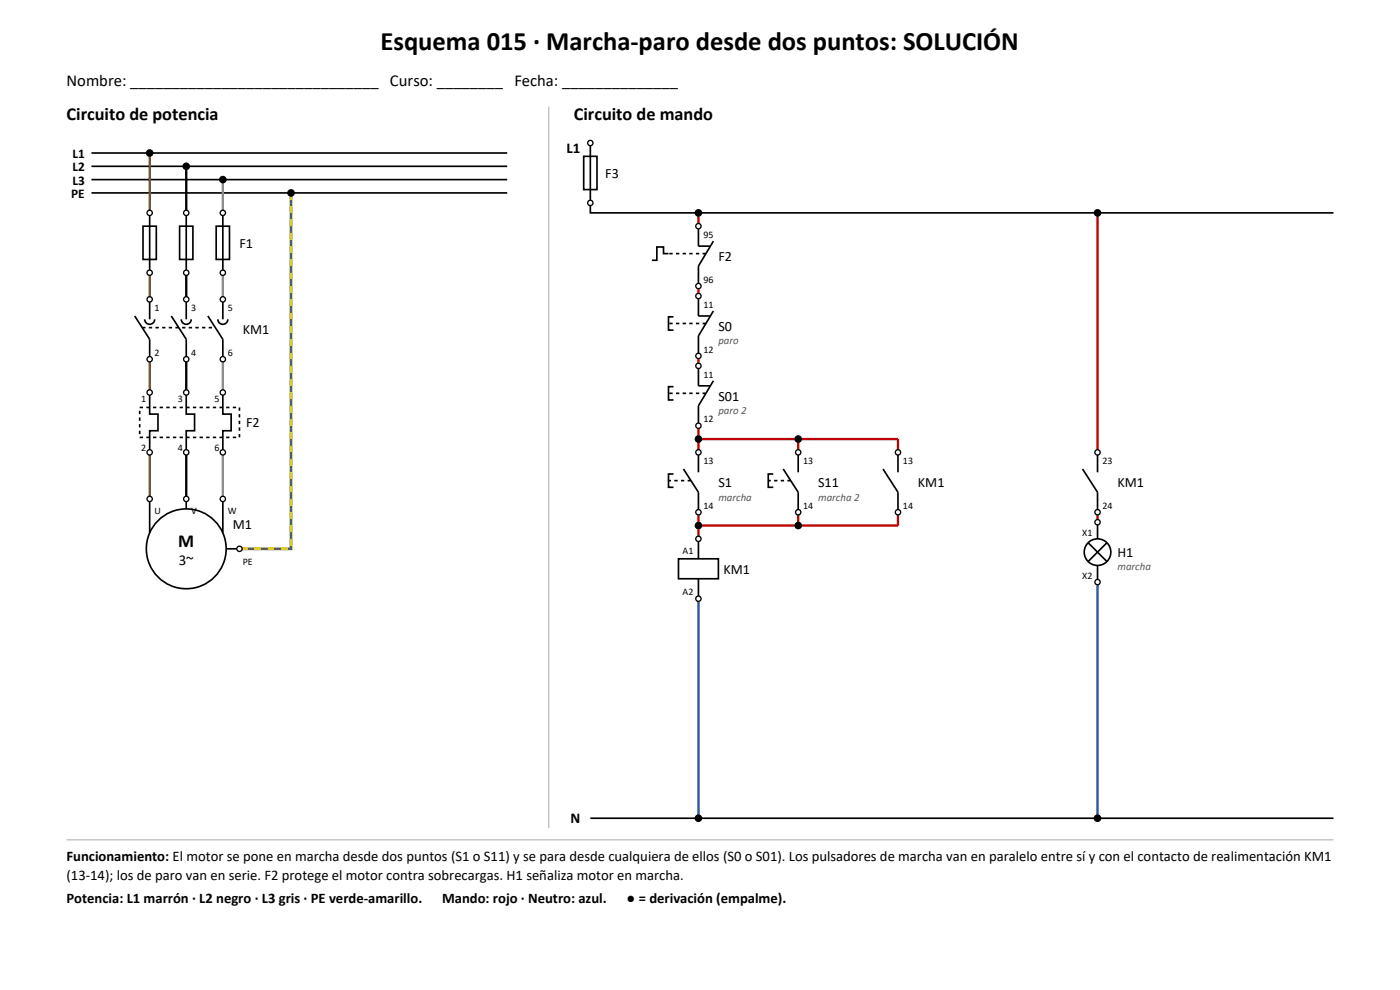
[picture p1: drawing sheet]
<svg xmlns="http://www.w3.org/2000/svg" width="297mm" height="210mm" viewBox="0 0 297 210" stroke-linecap="round" stroke-linejoin="round" font-family="sans-serif">
<path d="M116.4 22.6v153.1M14.1 178.2h268.8" fill="none" stroke="#aaa" stroke-width=".21"/>
<g fill="none" stroke="#000" stroke-width=".35">
<path d="M19.4 32.5h88.2M19.4 35.3h88.2M19.4 38.1h88.2M123.8 33.2h2.8v7h-2.8zM125.2 30.3v14.9h157.7M19.4 40.9h88.2M30.3 48h2.9v7h-2.9zM31.7 45.2v12.7M38.1 48h2.8v7h-2.8zM39.5 45.2v12.7M45.9 48h2.8v7h-2.8zM47.3 45.2v12.7"/>
<path d="M141.8 53.8h-1v-1.4h-1.5v2.8h-1M148.2 48v4.2h2.4M151.3 51.2l-3.1 5.2v4.3M28.6 67l3.1 5v4.2M30.7 67.7a1.06 1.06 0 0 0 1 1.1 1.06 1.06 0 0 0 1.1-1.1M31.7 63.5v4.2M36.3 67l3.2 5v4.2M38.5 67.7a1.06 1.06 0 0 0 1 1.1 1.06 1.06 0 0 0 1.1-1.1M39.5 63.5v4.2M44.1 67l3.2 5v4.2M46.2 67.7a1.06 1.06 0 0 0 1.1 1.1 1.06 1.06 0 0 0 1-1.1M47.3 63.5v4.2"/>
<path d="M142.9 67.2h-1.1v2.8h1.1M148.2 62.8v4.2h2.4M148.2 77.6v4.2h2.4M151.3 66l-3.1 5.3v4.2M31.7 83.3v4.5h1.8v3.6h-1.8v4.6M39.5 83.3v4.5h1.8v3.6h-1.8v4.6M47.3 83.3v4.5h1.7v3.6h-1.7v4.6M142.9 82h-1.1v2.8h1.1M145 99.5l3.2 4.9v4.3M148.2 96v4.2M151.3 80.8l-3.1 5.3v4.2M166.2 99.5l3.1 4.9v4.3"/>
<path d="M169.3 96v4.2M187.3 99.5l3.2 4.9v4.3M190.5 96v4.2M229.7 99.5l3.1 4.9v4.3M232.8 96v4.2M31.7 105.8v7.2M39.5 105.8v2.1M47.3 105.8v7.2M48 116.4h2.8M142.9 100.5h-1.1v2.9h1.1M143.9 118.5h8.5v4.3h-8.5zM148.2 114.3v4.2"/>
<path d="M164 100.5h-1v2.9h1M230.9 115.1l3.9 4M232.8 110.8v3.5M232.8 119.9v3.6M234.8 115.1l-3.9 4M148.2 122.8v4.2M125.2 173.6h157.7"/>
<circle cx="39.5" cy="116.4" r="8.5"/>
<circle cx="232.8" cy="117.1" r="2.82"/>
</g>
<path d="M149.8 53.8h-8M30.2 69.5h15.5M149.8 68.6h-8M29.6 86.4h21.2v6.4h-21.2zM149.8 83.4h-8M146.6 102h-4.8M167.7 102h-4.7" fill="none" stroke="#000" stroke-width=".35" stroke-dasharray=".7 .7" stroke-linecap="butt"/>
<path d="M31.7 32.5v12.7M31.7 57.9v5.6M31.7 76.2v7.1M31.7 96v9.8" fill="none" stroke="#8b4513" stroke-width=".49"/>
<path d="M39.5 35.3v9.9M39.5 57.9v5.6M39.5 76.2v7.1M39.5 96v9.8" fill="none" stroke="#000" stroke-width=".49"/>
<path d="M47.3 38.1v7.1M47.3 57.9v5.6M47.3 76.2v7.1M47.3 96v9.8" fill="none" stroke="#8c8c8c" stroke-width=".49"/>
<path d="M61.7 40.9v75.5h-10.9" fill="none" stroke="#2e9e3e" stroke-width=".56"/>
<path d="M61.7 40.9v75.5h-10.9" fill="none" stroke="#e8c800" stroke-width=".56" stroke-dasharray="1.4 1.4" stroke-linecap="butt"/>
<path d="M148.2 45.2v2.8M232.8 45.2v50.8M148.2 60.7v2.1M148.2 75.5v2.1M148.2 90.3v5.7M148.2 93.1h42.3v2.9M169.3 93.1v2.9M148.2 108.7v5.6M169.3 108.7v2.8M190.5 108.7v2.8h-42.3M232.8 108.7v2.1" fill="none" stroke="#c00000" stroke-width=".49"/>
<path d="M148.2 127v46.6M232.8 123.5v50.1" fill="none" stroke="#1f5fbf" stroke-width=".49"/>
<g fill="#fff" stroke="#000" stroke-width=".28">
<circle cx="31.7" cy="45.2" r=".56"/>
<circle cx="31.7" cy="57.9" r=".56"/>
<circle cx="39.5" cy="45.2" r=".56"/>
<circle cx="39.5" cy="57.9" r=".56"/>
<circle cx="47.3" cy="45.2" r=".56"/>
<circle cx="47.3" cy="57.9" r=".56"/>
<circle cx="31.7" cy="63.5" r=".56"/>
<circle cx="31.7" cy="76.2" r=".56"/>
<circle cx="39.5" cy="63.5" r=".56"/>
<circle cx="39.5" cy="76.2" r=".56"/>
<circle cx="47.3" cy="63.5" r=".56"/>
<circle cx="47.3" cy="76.2" r=".56"/>
<circle cx="31.7" cy="83.3" r=".56"/>
<circle cx="31.7" cy="96" r=".56"/>
<circle cx="39.5" cy="83.3" r=".56"/>
<circle cx="39.5" cy="96" r=".56"/>
<circle cx="47.3" cy="83.3" r=".56"/>
<circle cx="47.3" cy="96" r=".56"/>
<circle cx="31.7" cy="105.8" r=".56"/>
<circle cx="39.5" cy="105.8" r=".56"/>
<circle cx="47.3" cy="105.8" r=".56"/>
<circle cx="50.8" cy="116.4" r=".56"/>
<circle cx="125.2" cy="30.3" r=".56"/>
<circle cx="125.2" cy="43" r=".56"/>
<circle cx="148.2" cy="48" r=".56"/>
<circle cx="148.2" cy="60.7" r=".56"/>
<circle cx="148.2" cy="62.8" r=".56"/>
<circle cx="148.2" cy="75.5" r=".56"/>
<circle cx="148.2" cy="77.6" r=".56"/>
<circle cx="148.2" cy="90.3" r=".56"/>
<circle cx="148.2" cy="96" r=".56"/>
<circle cx="148.2" cy="108.7" r=".56"/>
<circle cx="169.3" cy="96" r=".56"/>
<circle cx="169.3" cy="108.7" r=".56"/>
<circle cx="190.5" cy="96" r=".56"/>
<circle cx="190.5" cy="108.7" r=".56"/>
<circle cx="148.2" cy="114.3" r=".56"/>
<circle cx="148.2" cy="127" r=".56"/>
<circle cx="232.8" cy="96" r=".56"/>
<circle cx="232.8" cy="108.7" r=".56"/>
<circle cx="232.8" cy="110.8" r=".56"/>
<circle cx="232.8" cy="123.5" r=".56"/>
</g>
<g fill="#000">
<circle cx="31.7" cy="32.5" r=".81"/>
<circle cx="39.5" cy="35.3" r=".81"/>
<circle cx="47.3" cy="38.1" r=".81"/>
<circle cx="61.7" cy="40.9" r=".81"/>
<circle cx="148.2" cy="45.2" r=".81"/>
<circle cx="232.8" cy="45.2" r=".81"/>
<circle cx="148.2" cy="93.1" r=".81"/>
<circle cx="169.3" cy="93.1" r=".81"/>
<circle cx="148.2" cy="111.5" r=".81"/>
<circle cx="169.3" cy="111.5" r=".81"/>
<circle cx="148.2" cy="173.6" r=".81"/>
<circle cx="232.8" cy="173.6" r=".81"/>
</g>
<text font-size="5.6" x="80.7" y="10.6">Esquema 015 · Marcha-paro desde dos puntos: SOLUCIÓN</text>
<g font-size="3.9">
<text x="14.1" y="25.4">Circuito de potencia</text>
<text x="121.7" y="25.4">Circuito de mando</text>
<text x="37.8" y="116.1">M</text>
</g>
<text font-size="3.5" x="14.1" y="18.3">Nombre: ______________________________ Curso: ________ Fecha: ______________</text>
<g font-size="3.2">
<text x="120.2" y="32.5">L1</text>
<text x="37.9" y="119.9">3~</text>
<text x="121" y="174.6">N</text>
</g>
<g font-size="3.1">
<text x="14.1" y="182.7">Funcionamiento: El motor se pone en marcha desde dos puntos (S1 o S11) y se para desde cualquiera de ellos (S0 o S01). Los pulsadores de marcha van en paralelo entre sí y con el contacto de realimentación KM1</text>
<text x="14.1" y="186.6">(13-14); los de paro van en serie. F2 protege el motor contra sobrecargas. H1 señaliza motor en marcha.</text>
<text x="14.1" y="191.6">Potencia: L1 marrón · L2 negro · L3 gris · PE verde-amarillo.</text>
<text x="93.8" y="191.6">Mando: rojo · Neutro: azul.</text>
<text x="132.9" y="191.6">● = derivación (empalme).</text>
</g>
<g font-size="3">
<text x="128.4" y="37.7">F3</text>
<text x="50.8" y="52.6">F1</text>
<text x="152.4" y="55.4">F2</text>
<text x="51.5" y="70.9">KM1</text>
<text x="152.4" y="70.2">S0</text>
<text x="152.4" y="85">S01</text>
<text x="52.2" y="90.7">F2</text>
<text x="152.4" y="103.4">S1</text>
<text x="173.6" y="103.4">S11</text>
<text x="194.7" y="103.4">KM1</text>
<text x="237.1" y="103.4">KM1</text>
<text x="49.4" y="112.2">M1</text>
<text x="237.1" y="118.2">H1</text>
<text x="153.5" y="121.7">KM1</text>
</g>
<g font-size="2.8">
<text x="15.4" y="33.5">L1</text>
<text x="15.1" y="42">PE</text>
<text x="15.4" y="36.3">L2</text>
<text x="15.4" y="39.2">L3</text>
</g>
<g font-size="2.3" fill="#555">
<text x="152.4" y="73">paro</text>
<text x="152.4" y="87.8">paro 2</text>
<text x="152.4" y="106.2">marcha</text>
<text x="173.6" y="106.2">marcha 2</text>
<text x="237.1" y="121">marcha</text>
</g>
<g font-size="2.1">
<text x="149.2" y="50.4">95</text>
<text x="149.2" y="60">96</text>
<text x="32.8" y="66">1</text>
<text x="40.6" y="66">3</text>
<text x="48.3" y="66">5</text>
<text x="149.2" y="65.3">11</text>
<text x="32.8" y="75.5">2</text>
<text x="40.6" y="75.5">4</text>
<text x="48.3" y="75.5">6</text>
<text x="149.2" y="74.8">12</text>
<text x="149.2" y="80.1">11</text>
<text x="30" y="85.4">1</text>
<text x="37.7" y="85.4">3</text>
<text x="45.5" y="85.4">5</text>
<text x="149.2" y="89.6">12</text>
<text x="30" y="95.6">2</text>
<text x="37.7" y="95.6">4</text>
<text x="45.5" y="95.6">6</text>
<text x="149.2" y="98.4">13</text>
<text x="170.4" y="98.4">13</text>
<text x="191.6" y="98.4">13</text>
<text x="233.9" y="98.4">23</text>
<text x="149.2" y="107.9">14</text>
<text x="170.4" y="107.9">14</text>
<text x="191.6" y="107.9">14</text>
<text x="233.9" y="107.9">24</text>
<text x="32.8" y="109">U</text>
<text x="40.6" y="109">V</text>
<text x="48.3" y="109">W</text>
<text x="229.6" y="113.6">X1</text>
<text x="51.5" y="119.9">PE</text>
<text x="144.8" y="117.5">A1</text>
<text x="229.6" y="122.8">X2</text>
<text x="144.8" y="126.3">A2</text>
</g>
</svg>
